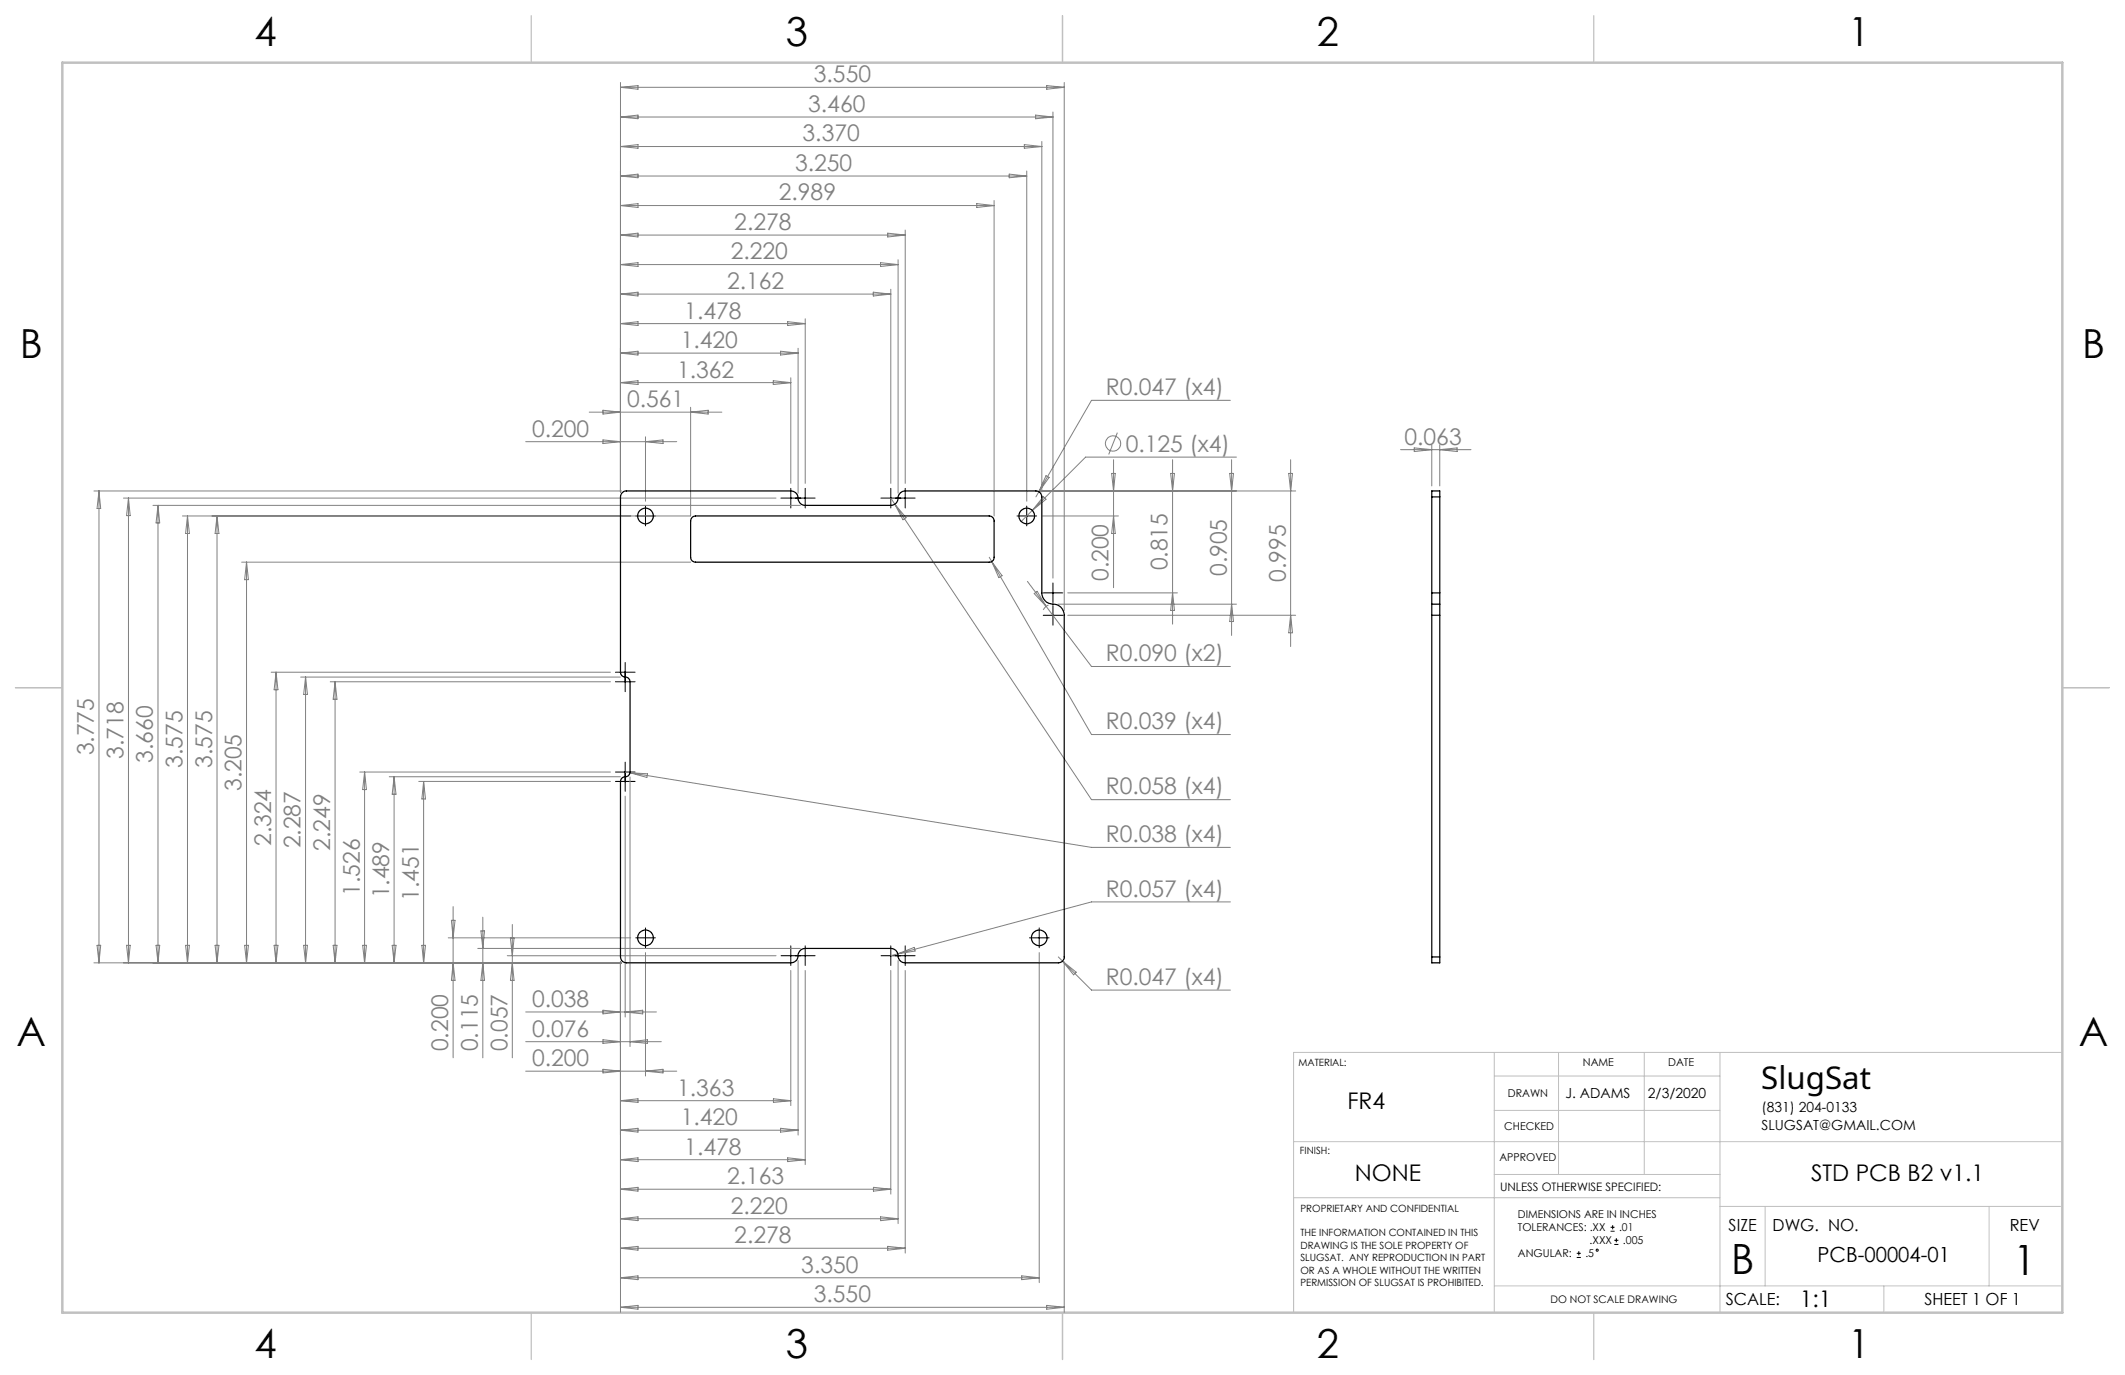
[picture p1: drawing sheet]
<svg xmlns="http://www.w3.org/2000/svg" width="432mm" height="279mm" viewBox="0 0 432 279" stroke-linecap="round" stroke-linejoin="round" font-family="sans-serif">
<g fill="none" stroke="#808080" stroke-width=".2">
<path d="M126.1 16.8v83.2M126.1 17.7l3.5-.3v.7zM126.1 17.7h90.2M212.7 17.4l3.6 .3-3.6 .4zM216.3 16.8v107.2M126.1 23.8l3.5-.4v.7zM126.1 29.8l3.5-.4v.7zM126.1 35.8l3.5-.4v.7zM126.1 35.8h82.5M126.1 29.8h85.6M126.1 23.8h87.9M205.1 35.4l3.5 .4-3.5 .3z"/>
<path d="M208.1 29.4l3.6 .4-3.6 .3zM208.6 34.7v67.1M210.4 23.4l3.6 .4-3.6 .3zM211.7 28.8v71.2M214 22.8v94.7M126.1 41.8l3.5-.4v.8zM126.1 47.8l3.5-.4v.8zM126.1 53.8l3.5-.4v.8zM126.1 59.8l3.5-.4v.7zM126.1 59.8h54.9M126.1 53.8h56.4M126.1 47.8h57.8"/>
<path d="M126.1 41.8h75.9M177.4 59.4l3.6 .4-3.6 .3zM178.9 53.4l3.6 .4-3.6 .4zM180.4 47.4l3.5 .4-3.5 .4zM181 58.8v39.4M182.5 52.8v47.4M183.9 46.7v51.5M198.5 41.4l3.5 .4-3.5 .4zM202 40.7v64.1M126.1 65.8l3.5-.4v.7zM126.1 71.8l3.5-.4v.7zM126.1 77.8l3.5-.4v.7z"/>
<path d="M126.1 77.8h34.6M126.1 71.8h36.1M126.1 65.8h37.5M157.1 77.4l3.6 .4-3.6 .3zM158.6 71.4l3.6 .4-3.6 .3zM160.1 65.4l3.5 .4-3.5 .3zM160.7 76.8v21.4M162.2 70.8v29.4M163.6 64.8v33.4M19.1 99.8h107.2M20.1 99.8v95.9M20.1 99.8l.4 3.5h-.8z"/>
<path d="M106.8 89.7h30.7M119.7 83.7h27M122.5 83.4l3.6 .3-3.6 .4zM122.5 89.4l3.6 .3-3.6 .4zM131.2 88.8v13M131.2 89.7l3.5-.3v.7zM140.3 82.8v22h-103.2M140.3 83.7l3.6-.3v.7zM211.1 99.9l-.6 1.1M211.5 99.8h51.8M212.5 96.7l.7 .3-2.1 2.9zM225.9 96.2h.7l-.3 3.6z"/>
<path d="M226.3 93.4v26M227 87.9l-1.7 4.5M237.9 96.2h.8l-.4 3.6zM238.3 93.4v33.4M249.9 96.2h.7l-.3 3.6zM250 81.4h-28.2l-10.7 18.5M250.3 93.4v35.7M251.2 92.9h-30.6l-13.1 13.1M261.9 96.2h.7l-.3 3.6zM262.3 93.4v38M284.6 91.4h14.3M287.4 91l3.5 .4-3.5 .4z"/>
<path d="M290.9 90.4v8.3M292.6 90.4v8.3M292.6 91.4l3.5-.4v.8zM25.1 101.2h132.6M26.1 101.2v94.5M26.1 101.2l.4 3.6h-.8zM31.1 102.7h131.5M32.1 102.7v93M32.1 102.7l.4 3.6h-.8zM38.1 104.8l.4 3.6h-.8zM38.1 104.8v90.9M44.1 104.8v90.9"/>
<path d="M44.1 104.8l.4 3.6h-.8zM49.1 114.2h91.2M50.1 114.2v81.5M50.1 114.2l.4 3.6h-.8zM181 101.2l.8 1.2M181.8 102.4l40 60.1h28.2M181.8 102.4l2.3 2.8-.6 .4zM201 113.2l.5 .9M201.5 114.1l20.3 35.2h28.2M201.5 114.1l2.1 2.9-.6 .4zM208.8 118.1l3.8 5.1M211.6 104.8h15.7"/>
<path d="M212 100.9l.5 .6-2.7 2.2zM226.3 104.8l.3 3.6h-.7zM55.1 136.6h68.9M56.1 136.6v59.1M56.1 136.6l.4 3.6h-.8zM61.1 137.6h64.9M62.1 137.6v58.1M62.1 137.6l.4 3.5h-.8zM67.1 138.5h56.9M68.1 138.5v57.2M68.1 138.5l.4 3.6h-.8zM210.1 120.6l.6-.4 1.9 3z"/>
<path d="M212.6 123.2l9.2 12.2h28.2M213 122.9l-.6 .4-.4 .6M215 122.8h36.2M217 125h46.3M217 120.5h22.3M238.3 120.5l.4 3.5h-.8zM250.3 122.8l.3 3.5h-.7zM262.3 125l.3 3.6h-.7zM73.1 156.9h50.9M74.1 156.9v38.8M74.1 156.9l.4 3.5h-.8zM79.1 157.8h46.9"/>
<path d="M80.1 157.8v37.9M80.1 157.8l.4 3.6h-.8zM85.1 158.8h38.9M86.1 158.8v36.9M86.1 158.8l.4 3.5h-.8zM127 156.9l1 .1M128 157l93.8 15.2h28.2M128 157l3.6 .2-.2 .8zM128 157.9v54.8M127 161.8v44.9M19.1 195.7h107.2M19.7 192.1h.8l-.4 3.6z"/>
<path d="M25.7 192.1h.8l-.4 3.6zM31.7 192.1h.8l-.4 3.6zM37.7 192.1h.8l-.4 3.6zM43.7 192.1h.8l-.4 3.6zM49.7 192.1h.8l-.4 3.6zM55.7 192.1h.8l-.4 3.6zM61.7 192.1h.8l-.4 3.6zM67.7 192.1h.8l-.4 3.6zM73.7 192.1h.8l-.4 3.6zM79.7 192.1h.8l-.4 3.6zM85.7 192.1h.8l-.4 3.6zM91.1 190.6h37.1"/>
<path d="M91.7 187h.8l-.4 3.6zM92.1 195.7l.4 3.5h-.8zM92.1 184.2v30.7M97.1 192.7h65.5M97.7 189.2h.8l-.4 3.5zM98.1 195.7l.4 3.5h-.8zM98.1 186.4v28.5M103.1 194.2h54.6M103.7 190.6h.8l-.4 3.6zM104.1 187.9v27M104.1 195.7l.4 3.5h-.8zM126.1 195.4v71.3"/>
<path d="M131.2 193.6v25.1M160.7 197.2v27.4M162.2 195.2v35.4M163.6 197.2v39.4M181 197.2v45.4M182.4 193.8l-1.4 .4M182.4 193.8l3.4-1.3 .1 .8zM182.5 195.2v53.4M183.9 197.2v57.4M211.2 193.6v67M215.1 194.5l6.7 6.7h28.2M215.9 195.3l2.8 2.3-.5 .5z"/>
<path d="M216.3 195.4v71.3M250 183.3h-28.2l-39.4 10.5M106.8 205.6h26.6M106.8 211.7h27.6M106.8 217.7h30.7M122.5 205.3l3.6 .3-3.6 .4zM122.5 211.3l3.6 .4-3.6 .3zM122.5 217.3l3.6 .4-3.6 .3zM127 205.6l3.6-.3v.7zM128 211.7l3.6-.4v.7zM131.2 217.7l3.5-.4v.7zM126.1 223.7h34.6"/>
<path d="M126.1 223.7l3.5-.4v.7zM126.1 229.7l3.5-.4v.7zM126.1 235.7l3.5-.4v.7zM126.1 229.7h36.1M126.1 235.7h37.5M157.2 223.3l3.5 .4-3.5 .3zM158.6 229.3l3.6 .4-3.6 .3zM160.1 235.3l3.5 .4-3.5 .3zM126.1 241.7l3.5-.4v.7zM126.1 247.6l3.5-.3v.7zM126.1 253.6l3.5-.3v.7zM126.1 259.6l3.5-.3v.7z"/>
<path d="M126.1 241.7h54.9M126.1 247.6h56.4M126.1 253.6h57.8M126.1 259.6h85.1M177.5 241.3l3.5 .4-3.5 .3zM178.9 247.3l3.6 .3-3.6 .4zM180.4 253.3l3.5 .3-3.5 .4zM207.6 259.3l3.6 .3-3.6 .4zM126.1 265.6l3.5-.3v.7zM126.1 265.6h90.2M212.7 265.3l3.6 .3-3.6 .4z"/>
<circle cx="226.2" cy="90.1" r="1.55"/>
</g>
<g fill="none" stroke="#000" stroke-width=".2">
<path d="M160.7 99.2v4M163.6 99.2v4M181 99.2v4M183.9 99.2v4M129.2 104.8h4M131.2 102.8v4.1M158.7 101.2h6.9M179 101.2h6.9M206.7 104.8h3.9M208.6 102.8v4.1M214 118.5v3.9M125.1 138.5h3.9"/>
<path d="M125.1 136.6h3.9M127 134.6v5.9M212 120.5h4M212 125h4M214 123v4M125.1 158.8h3.9M125.1 156.9h3.9M127 154.9v5.9M129.2 190.6h4M131.2 188.6v4M158.7 194.2h6.9M160.7 192.2v4"/>
<path d="M163.6 192.2v4M179 194.2h6.9M181 192.2v4M183.9 192.2v4M209.2 190.6h4M211.2 188.6v4M320.4 255.5h.8M320.4 254.7h.8M320.8 254.2v.9M327.3 250.2h.8M327.3 249.4h.8M327.7 249v.8"/>
<path d="M328 252.9h.9M328 252h.9M328.4 251.6v.8"/>
<circle cx="324.5" cy="254" r=".22"/>
</g>
<g fill="none" stroke="#c0c0c0" stroke-width=".2">
<path d="M303.6 213.9v52.7M303.6 218.7h45.9M316.7 213.9v24.8M334.1 213.9v24.8M349.5 213.9v52.8M419.1 213.9h-156.2v52.8M262.9 232h156.2M303.6 238.7h45.9M303.6 225.6h45.9M262.9 243.4h86.6M349.5 245.1h69.2M358.7 245.1v16.2"/>
<path d="M404.2 245.1v16.2M303.6 261.3h115.1M382.8 261.3v5.4"/>
</g>
<path d="M108 3.2v9.5M215.9 3.2v9.5M323.8 3.2v9.5M3.1 139.7h9.6M419.1 139.7h9.5M108 266.7v9.6M215.9 266.7v9.6M323.8 266.7v9.6" fill="none" stroke="#c0c0c0" stroke-width=".25"/>
<path d="M12.7 12.7h406.4v254h-406.4z" fill="none" stroke="#c0c0c0" stroke-width=".5"/>
<g fill="none" stroke="#000" stroke-width=".25">
<path d="M126.4 100.1l.7-.3h33.6a1.48 1.48 0 0 1 1.5 1.7l.6 .9 .8 .3h17.4a1.49 1.49 0 0 0 1.5-1.8l.6-.9 .8-.2h26.6a1.2 1.2 0 0 1 1.2 1.2v19.5a2.39 2.39 0 0 0 2.7 2.3 2.23 2.23 0 0 1 1.9 2.2v69.5a1.2 1.2 0 0 1-1.2 1.2h-31.2a1.53 1.53 0 0 1-1.4-1.8l-.4-.8-.5-.3-.6-.1h-17.4a1.53 1.53 0 0 0-1.5 1.8l-.4 .7-.4 .3-.6 .2h-33.4a1.2 1.2 0 0 1-1.2-1.2v-35.7a1.17 1.17 0 0 1 1.3-1l.4-.4 .2-.5v-18.4a1.11 1.11 0 0 0-1.3-1l-.4-.3-.2-.6v-35.6zM140.6 105.2l.7-.4h59.7a1.02 1.02 0 0 1 1 1.1v7.3a.96 .96 0 0 1-1 1h-59.7a.96 .96 0 0 1-1-1v-7.3zM290.9 101v-1.2h1.7v1.2M290.9 101v19.5M290.9 101h1.7M292.6 101v19.5M290.9 122.8v2.2M290.9 120.5v2.3M290.9 125h1.7M290.9 122.8h1.7M290.9 125v69.5M290.9 120.5h1.7"/>
<path d="M292.6 122.8v2.2M292.6 120.5v2.3M292.6 125v69.5M290.9 194.5v1.2h1.7v-1.2M290.9 194.5h1.7"/>
<circle cx="131.2" cy="104.8" r="1.58"/>
<circle cx="208.6" cy="104.8" r="1.58"/>
<circle cx="131.2" cy="190.6" r="1.58"/>
<circle cx="211.2" cy="190.6" r="1.58"/>
</g>
<g font-size="8.5">
<text x="351.8" y="259">B</text>
<text x="409.1" y="259.1">1</text>
</g>
<g font-size="8.1">
<text x="51.7" y="9.3">4</text>
<text x="159.7" y="9.3">3</text>
<text x="267.6" y="9.3">2</text>
<text x="375.6" y="9.3">1</text>
<text x="4" y="72.8">B</text>
<text x="423.1" y="72.8">B</text>
<text x="3.3" y="212.5">A</text>
<text x="422.4" y="212.5">A</text>
<text x="51.7" y="276">4</text>
<text x="159.7" y="276">3</text>
<text x="267.6" y="276">2</text>
<text x="375.6" y="276">1</text>
</g>
<text font-size="6.3" x="357.9" y="221.3">SlugSat</text>
<g font-size="4.7" fill="#808080">
<text x="165.4" y="16.7">3.550</text>
<text x="164.2" y="22.7">3.460</text>
<text x="163.1" y="28.7">3.370</text>
<text x="161.6" y="34.7">3.250</text>
<text x="158.3" y="40.7">2.989</text>
<text x="149.2" y="46.7">2.278</text>
<text x="148.5" y="52.7">2.220</text>
<text x="147.8" y="58.7">2.162</text>
<text x="139.1" y="64.7">1.478</text>
<text x="138.3" y="70.7">1.420</text>
<text x="137.6" y="76.7">1.362</text>
<text x="127.4" y="82.7">0.561</text>
<text x="224.7" y="80.3">R0.047 (x4)</text>
<text x="108.1" y="88.7">0.200</text>
<text x="228.8" y="91.8">0.125 (x4)</text>
<text x="285.4" y="90.4">0.063</text>
<text x="225.3" y="118.1" transform="rotate(-90 225.3 118.1)">0.200</text>
<text x="237.3" y="115.9" transform="rotate(-90 237.3 115.9)">0.815</text>
<text x="249.3" y="117.1" transform="rotate(-90 249.3 117.1)">0.905</text>
<text x="261.3" y="118.2" transform="rotate(-90 261.3 118.2)">0.995</text>
<text x="224.7" y="134.4">R0.090 (x2)</text>
<text x="224.7" y="148.2">R0.039 (x4)</text>
<text x="19.1" y="153.5" transform="rotate(-90 19.1 153.5)">3.775</text>
<text x="25.1" y="154.2" transform="rotate(-90 25.1 154.2)">3.718</text>
<text x="31.1" y="155" transform="rotate(-90 31.1 155)">3.660</text>
<text x="37.1" y="156" transform="rotate(-90 37.1 156)">3.575</text>
<text x="43.1" y="156.1" transform="rotate(-90 43.1 156.1)">3.575</text>
<text x="49.1" y="160.7" transform="rotate(-90 49.1 160.7)">3.205</text>
<text x="224.7" y="161.4">R0.058 (x4)</text>
<text x="55.1" y="171.9" transform="rotate(-90 55.1 171.9)">2.324</text>
<text x="61.1" y="172.4" transform="rotate(-90 61.1 172.4)">2.287</text>
<text x="67.1" y="172.9" transform="rotate(-90 67.1 172.9)">2.249</text>
<text x="224.7" y="171.1">R0.038 (x4)</text>
<text x="73.1" y="182.1" transform="rotate(-90 73.1 182.1)">1.526</text>
<text x="79.1" y="182.5" transform="rotate(-90 79.1 182.5)">1.489</text>
<text x="85.1" y="183" transform="rotate(-90 85.1 183)">1.451</text>
<text x="224.7" y="182.2">R0.057 (x4)</text>
<text x="224.7" y="200.2">R0.047 (x4)</text>
<text x="108.1" y="204.6">0.038</text>
<text x="91.1" y="213.6" transform="rotate(-90 91.1 213.6)">0.200</text>
<text x="97.1" y="213.6" transform="rotate(-90 97.1 213.6)">0.115</text>
<text x="103.1" y="213.6" transform="rotate(-90 103.1 213.6)">0.057</text>
<text x="108.1" y="210.6">0.076</text>
<text x="108.1" y="216.6">0.200</text>
<text x="137.6" y="222.6">1.363</text>
<text x="138.3" y="228.6">1.420</text>
<text x="139.1" y="234.6">1.478</text>
<text x="147.8" y="240.6">2.163</text>
<text x="148.5" y="246.6">2.220</text>
<text x="149.2" y="252.6">2.278</text>
<text x="162.8" y="258.6">3.350</text>
<text x="165.4" y="264.6">3.550</text>
</g>
<g font-size="4.7">
<text x="273.8" y="225.4">FR4</text>
<text x="275.3" y="240">NONE</text>
<text x="368" y="240">STD PCB B2 v1.1</text>
<text x="365.7" y="265.6">1:1</text>
</g>
<text font-size="4.2" x="369.3" y="256.5">PCB-00004-01</text>
<g font-size="3.4">
<text x="351.3" y="250.2">SIZE</text>
<text x="360.2" y="250.2">DWG. NO.</text>
<text x="408.4" y="250.2">REV</text>
<text x="350.7" y="265.3">SCALE:</text>
<text x="391.1" y="265.3">SHEET 1 OF 1</text>
</g>
<g font-size="2.8">
<text x="318.1" y="223">J. ADAMS</text>
<text x="334.9" y="223">2/3/2020</text>
<text x="357.9" y="225.9">(831) 204-0133</text>
<text x="357.9" y="229.7">SLUGSAT@GMAIL.COM</text>
</g>
<text font-size="2.4" x="304.8" y="241.9">UNLESS OTHERWISE SPECIFIED:</text>
<g font-size="2.2">
<text x="321.6" y="216.6">NAME</text>
<text x="339" y="216.6">DATE</text>
<text x="306.4" y="223">DRAWN</text>
<text x="305.7" y="229.7">CHECKED</text>
<text x="304.7" y="236">APPROVED</text>
<text x="308.4" y="247.5">DIMENSIONS ARE IN INCHES</text>
<text x="308.4" y="250.2">TOLERANCES: .XX</text>
<text x="329" y="250.2">.01</text>
<text x="308.4" y="255.5">ANGULAR:</text>
<text x="322.1" y="255.5">.5</text>
<text x="323" y="252.8">.XXX</text>
<text x="329.8" y="252.8">.005</text>
</g>
<text font-size="2.1" x="315.1" y="264.8">DO NOT SCALE DRAWING</text>
<g font-size="2">
<text x="263.9" y="216.6">MATERIAL:</text>
<text x="264.2" y="234.6">FINISH:</text>
<text x="264.2" y="246.3">PROPRIETARY AND CONFIDENTIAL</text>
<text x="264.2" y="251.2">THE INFORMATION CONTAINED IN THIS</text>
<text x="264.2" y="253.7">DRAWING IS THE SOLE PROPERTY OF</text>
<text x="264.2" y="256.3">SLUGSAT. ANY REPRODUCTION IN PART</text>
<text x="264.2" y="258.8">OR AS A WHOLE WITHOUT THE WRITTEN</text>
<text x="264.2" y="261.3">PERMISSION OF SLUGSAT IS PROHIBITED.</text>
</g>
</svg>
